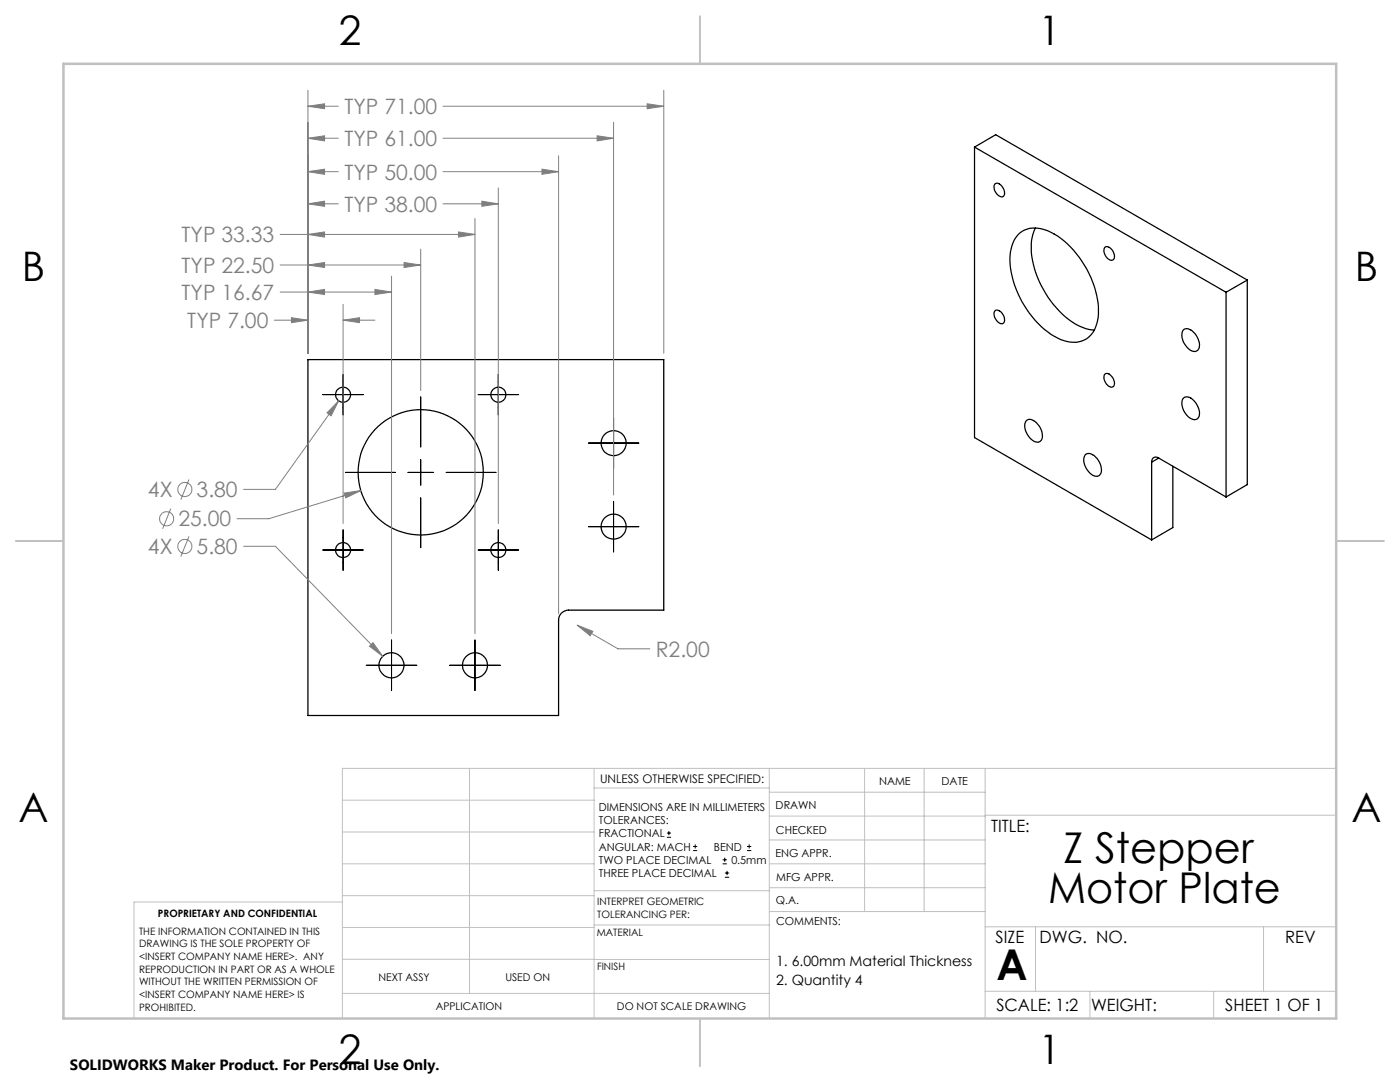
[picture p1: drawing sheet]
<svg xmlns="http://www.w3.org/2000/svg" width="279mm" height="216mm" viewBox="0 0 279 216" stroke-linecap="round" stroke-linejoin="round" font-family="sans-serif">
<g fill="none" stroke="#000" stroke-width=".25">
<path d="M194.5 29.4l4.2-2.5 50.2 29M194.5 29.4l50.2 28.9M194.5 29.4v57.9l35.3 20.4M198.6 36.7a1.66 1.66 0 0 1 1.9 1.8 .67 .67 0 0 1-.3 .7 .67 .67 0 0 1-.9-.1 1.79 1.79 0 0 1-.7-2.4zM203.5 46.5a5.9 5.9 0 0 1 6.9 .2 19.2 19.2 0 0 1 8.8 16.1 5.5 5.5 0 0 1-3.3 5.3 7.4 7.4 0 0 1-6.8-1.9 19.4 19.4 0 0 1-7.5-15.2 6.7 6.7 0 0 1 1.9-4.5zM206.6 45.5a12.2 12.2 0 0 0 .4 9.6 19 19 0 0 0 8.3 9.9l1.9 .7 1.2 .2M220.4 49.5a1.01 1.01 0 0 1 1.6 .5 1.39 1.39 0 0 1 .1 1.9 1.85 1.85 0 0 1-1.7-2.4zM244.7 58.3v40.9M248.9 55.9l-4.2 2.4M248.9 55.9v40.8l-4.2 2.5M61.5 71.8h71v49.9h-19a1.99 1.99 0 0 0-2 2.1v19h-50zM198.6 62a1.54 1.54 0 0 1 1.8 1.5 .76 .76 0 0 1-.2 1.1 .76 .76 0 0 1-1.1-.4 1.76 1.76 0 0 1-.5-2.2z"/>
<path d="M220.4 74.8l.2-.2a1.31 1.31 0 0 1 1.6 1 1.09 1.09 0 0 1-.3 1.7 2 2 0 0 1-1.5-2.5zM236.1 65.9a1.38 1.38 0 0 1 2.1 .4 3.2 3.2 0 0 1 1 3.4 1.24 1.24 0 0 1-2-.1 3.3 3.3 0 0 1-1.1-3.7zM236.1 79.5a1.4 1.4 0 0 1 2.1 .4 3.2 3.2 0 0 1 1 3.4 1.24 1.24 0 0 1-2-.1 3.3 3.3 0 0 1-1.1-3.7zM204.8 84a1.37 1.37 0 0 1 2.1 .4 3.2 3.2 0 0 1 1 3.4 1.27 1.27 0 0 1-2.1-.1 3.2 3.2 0 0 1-1-3.7zM216.5 90.8a1.41 1.41 0 0 1 2.2 .4 3.2 3.2 0 0 1 .9 3.4 1.27 1.27 0 0 1-2-.1 3.3 3.3 0 0 1-1.1-3.7zM229.8 92.2v15.5M231.2 91.4a.86 .86 0 0 0-1-.1 .86 .86 0 0 0-.4 .9M231.2 91.4l13.5 7.8M231.2 91.4l-1.4 .8M234.1 93v12.3l-4.3 2.4"/>
<circle cx="68.5" cy="78.8" r="1.5"/>
<circle cx="99.5" cy="78.8" r="1.5"/>
<circle cx="84" cy="94.2" r="12.5"/>
<circle cx="122.5" cy="88.4" r="2.49"/>
<circle cx="68.5" cy="109.8" r="1.5"/>
<circle cx="99.5" cy="109.8" r="1.5"/>
<circle cx="122.5" cy="105.1" r="2.5"/>
<circle cx="78.1" cy="132.8" r="2.51"/>
<circle cx="94.8" cy="132.7" r="2.5"/>
</g>
<g fill="none" stroke="#808080" stroke-width=".2">
<path d="M61.5 18v52.5M132.5 18v52.5M61.5 21.2l3.3-.5v1zM61.5 34.3l3.3-.5v1zM61.5 27.6l3.3-.5v1zM61.5 21.2h6M61.5 34.3h6M61.5 27.6h6M88.4 21.2h44.1M88.4 34.3h23.1M88.4 27.6h34M99.4 37.5v67"/>
<path d="M108.2 33.8l3.3 .5-3.3 .5zM111.5 31.1v91.4M119.2 27.1l3.2 .5-3.2 .5zM122.4 24.4v74.4M129.2 20.7l3.3 .5-3.3 .5zM55.9 58.3h22.2M55.9 46.8h38.9M55.9 52.9h28.1M61.5 58.3l3.3-.6v1.1zM61.5 46.8l3.3-.5v1zM61.5 52.9l3.3-.5v1zM61.5 40.7l3.3-.6v1.1z"/>
<path d="M61.5 40.7h6M74.8 57.7l3.3 .6-3.3 .5zM78.1 55.1v71.3M80.6 52.4l3.4 .5-3.4 .5zM84 49.7v28.2M88.4 40.7h11M91.5 46.3l3.3 .5-3.3 .5zM94.8 43.6v82.8M96.2 40.1l3.2 .6-3.2 .5zM54.8 63.9h6.7M58.2 63.4l3.3 .5-3.3 .5zM67.6 80l-1.5 3-.8-.6z"/>
<path d="M67.6 80l-12.6 17.6h-6.4M68.5 63.9l3.3-.5v1zM68.5 60.7v43.8M68.5 63.9h6.3M37.7 95.7l-1.6 4M68.7 98.4l3.3-.5-3 1.4zM72 97.9l-18.3 5.6h-6.4M34.1 101.5l-1.6 4M37.7 107l-1.6 4.1M48.6 109h6.4l21.4 22M73.7 128.9l.7-.7 2 2.8zM115.2 124.7l3.1 1.3-.5 .9z"/>
<path d="M115.2 124.7l8.1 4.8h6.4"/>
<circle cx="36.9" cy="97.7" r="1.42"/>
<circle cx="33.3" cy="103.5" r="1.41"/>
<circle cx="36.9" cy="109" r="1.42"/>
</g>
<g fill="none" stroke="#000" stroke-width=".2">
<path d="M64.4 78.7h8.1M68.5 74.7v8.1M84 79.2v10M95.4 78.7h8.1M99.4 74.7v8.1M68.9 94.3h10M81.4 94.3h5.1M84 91.7v5.1M84 99.3v10M89 94.3h10M117.4 88.4h10.1M122.4 83.4v10.1"/>
<path d="M64.4 109.7h8.1M68.5 105.7v8.1M95.4 109.7h8.1M99.4 105.7v8.1M117.4 105.1h10.1M122.4 100v10.1M73.1 132.8h10.1M78.1 127.7v10.1M89.7 132.8h10.1M94.8 127.7v10.1M133.1 167.1h.8M133.1 166.2h.8"/>
<path d="M133.5 165.8v.9M138.3 169.7h.8M138.3 168.9h.8M138.7 168.5v.8M144.2 172.4h.9M144.2 171.6h.9M144.6 171.1v.9M144.7 175h.8M144.7 174.2h.8M145.1 173.8v.8M149.1 169.7h.8M149.1 168.9h.8"/>
<path d="M149.5 168.5v.8"/>
</g>
<g fill="none" stroke="#c0c0c0" stroke-width=".2">
<path d="M68.3 159.7h50.3M93.7 153.3v44.9M118.6 153.3v49.9M118.6 157.2h34.9M153.5 153.3v49.9M153.5 158.1h43.1M172.5 153.3v28.6M184.4 153.3v28.6M196.6 153.3v49.9M266.7 153.3h-198.4v49.9M68.3 178.7h50.3M68.3 172.4h50.3"/>
<path d="M68.3 166h50.3M68.3 180h-41.6v23.2M118.6 177.7h35M153.5 167.6h43.1M153.5 162.8h43.1M153.5 172.4h43.1M153.5 177.1h43.1M196.6 162.7h70.1M68.3 198.2h85.2M68.3 191.4l85.2 .1M68.3 185.1h50.3M118.6 184.6h35"/>
<path d="M153.6 181.9h43M196.6 197.8h70.1M196.6 184.9h70.1M206.7 184.9v12.9M217.5 197.8v5.4M242.2 197.8v5.4M252.2 184.9v12.9"/>
</g>
<path d="M139.7 3.2v9.5M3.1 107.9h9.6M266.7 107.9h9.5M139.7 203.2v9.6" fill="none" stroke="#c0c0c0" stroke-width=".25"/>
<path d="M12.7 12.7h254v190.5h-254z" fill="none" stroke="#c0c0c0" stroke-width=".5"/>
<path d="M61.5 21.2l3.3-.5v1zM129.2 20.7l3.3 .5-3.3 .5zM108.2 33.8l3.3 .5-3.3 .5zM61.5 34.3l3.3-.5v1zM61.5 58.3l3.3-.6v1.1zM74.8 57.7l3.3 .6-3.3 .5zM61.5 46.8l3.3-.5v1zM91.5 46.3l3.3 .5-3.3 .5zM61.5 52.9l3.3-.5v1zM80.6 52.4l3.4 .5-3.4 .5zM115.2 124.7l2.6 2.2 .5-.9zM67.6 80l-2.3 2.4 .8 .6zM68.7 98.4l.3 .9 3-1.4zM74.4 128.2l-.7 .7 2.7 2.1zM58.2 63.4l3.3 .5-3.3 .5zM68.5 63.9l3.3-.5v1zM96.2 40.1l3.2 .6-3.2 .5zM61.5 40.7l3.3-.6v1.1zM61.5 27.6l3.3-.5v1zM119.2 27.1l3.2 .5-3.2 .5z" fill="#808080"/>
<g font-size="8.5">
<text x="212.3" y="172.1">Z Stepper</text>
<text x="209.2" y="180.2">Motor Plate</text>
<text x="198.9" y="195.5">A</text>
</g>
<g font-size="8.1">
<text x="67.6" y="8.9">2</text>
<text x="207.3" y="8.9">1</text>
<text x="4.4" y="56.1">B</text>
<text x="270.4" y="56.1">B</text>
<text x="3.7" y="164.1">A</text>
<text x="269.7" y="164.1">A</text>
<text x="67.6" y="212.4">2</text>
<text x="207.3" y="212.4">1</text>
</g>
<g font-size="4.2" fill="#808080">
<text x="68.7" y="22.8">TYP 71.00</text>
<text x="68.7" y="29.2">TYP 61.00</text>
<text x="68.7" y="35.8">TYP 50.00</text>
<text x="68.7" y="42.2">TYP 38.00</text>
<text x="36.2" y="48.4">TYP 33.33</text>
<text x="36.2" y="59.9">TYP 16.67</text>
<text x="36.2" y="54.5">TYP 22.50</text>
<text x="37.4" y="65.5">TYP 7.00</text>
<text x="29.5" y="99.2">4X</text>
<text x="39.2" y="99.2">3.80</text>
<text x="35.6" y="105">25.00</text>
<text x="29.5" y="110.6">4X</text>
<text x="39.2" y="110.6">5.80</text>
<text x="130.9" y="131.1">R2.00</text>
</g>
<g font-size="3.4">
<text x="197.8" y="166">TITLE:</text>
<text x="198.7" y="188.1">SIZE</text>
<text x="207.5" y="188.1">DWG. NO.</text>
<text x="256.5" y="188.2">REV</text>
<text x="198.8" y="201.7">SCALE: 1:2</text>
<text x="217.7" y="201.8">WEIGHT:</text>
<text x="244.5" y="201.7">SHEET 1 OF 1</text>
</g>
<text font-size="3" x="14" y="213.5">SOLIDWORKS Maker Product. For Personal Use Only.</text>
<g font-size="2.8">
<text x="154.9" y="192.8">1. 6.00mm Material Thickness</text>
<text x="154.9" y="196.6">2. Quantity 4</text>
</g>
<text font-size="2.4" x="119.8" y="156.2">UNLESS OTHERWISE SPECIFIED:</text>
<g font-size="2.2">
<text x="119.5" y="161.8">DIMENSIONS ARE IN MILLIMETERS</text>
<text x="154.8" y="161.4">DRAWN</text>
<text x="175.4" y="156.6">NAME</text>
<text x="187.9" y="156.7">DATE</text>
<text x="119.5" y="164.4">TOLERANCES:</text>
<text x="119.5" y="167.1">FRACTIONAL</text>
<text x="154.9" y="166.3">CHECKED</text>
<text x="119.5" y="169.7">ANGULAR: MACH</text>
<text x="119.5" y="172.4">TWO PLACE DECIMAL</text>
<text x="142.5" y="169.7">BEND</text>
<text x="146" y="172.4">0.5mm</text>
<text x="154.8" y="171">ENG APPR.</text>
<text x="119.5" y="175">THREE PLACE DECIMAL</text>
<text x="154.9" y="175.7">MFG APPR.</text>
<text x="154.9" y="180.4">Q.A.</text>
<text x="154.9" y="184.6">COMMENTS:</text>
</g>
<g font-size="2.1">
<text x="75.5" y="195.7">NEXT ASSY</text>
<text x="100.9" y="195.7">USED ON</text>
<text x="86.9" y="201.5">APPLICATION</text>
<text x="123.1" y="201.6">DO NOT SCALE DRAWING</text>
</g>
<g font-size="2">
<text x="31.5" y="182.9">PROPRIETARY AND CONFIDENTIAL</text>
<text x="119.2" y="180.6">INTERPRET GEOMETRIC</text>
<text x="119.2" y="183.1">TOLERANCING PER:</text>
<text x="27.8" y="186.5">THE INFORMATION CONTAINED IN THIS</text>
<text x="27.8" y="189">DRAWING IS THE SOLE PROPERTY OF</text>
<text x="27.8" y="191.6">&lt;INSERT COMPANY NAME HERE&gt;. ANY</text>
<text x="119.1" y="186.7">MATERIAL</text>
<text x="27.8" y="194.1">REPRODUCTION IN PART OR AS A WHOLE</text>
<text x="27.8" y="196.6">WITHOUT THE WRITTEN PERMISSION OF</text>
<text x="119.1" y="193.5">FINISH</text>
<text x="27.8" y="199.1">&lt;INSERT COMPANY NAME HERE&gt; IS</text>
<text x="27.8" y="201.7">PROHIBITED.</text>
</g>
</svg>
